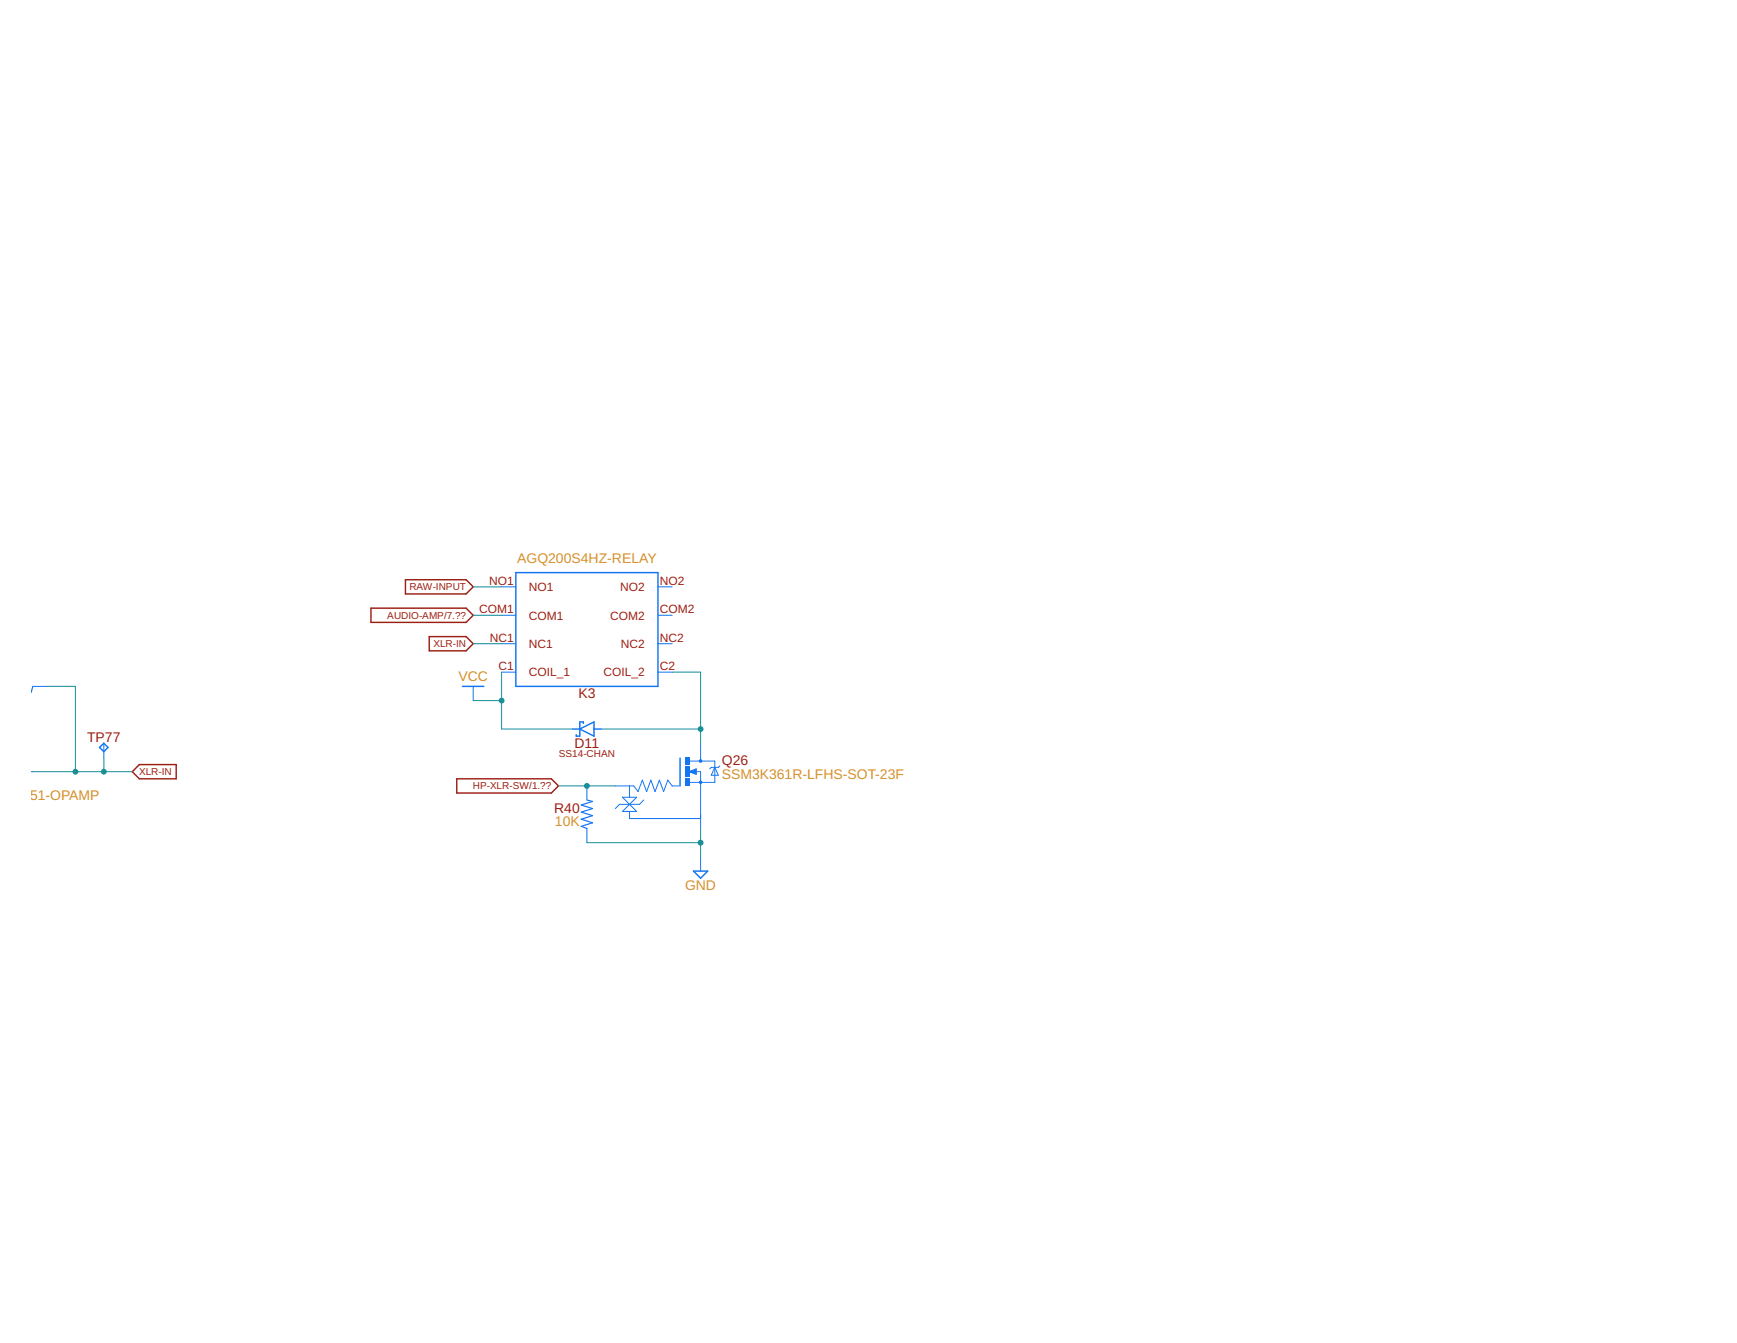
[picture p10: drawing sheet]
<svg xmlns="http://www.w3.org/2000/svg" width="279mm" height="216mm" viewBox="0 0 279 216" stroke-linecap="round" stroke-linejoin="round" font-family="sans-serif">
<path d="M59.7 97.8h15.3l1.1 1.1-1.1 1.2h-15.3zM65.2 93.2h9.8l1.1 1.1-1.1 1.2h-9.8zM69 102.3h6l1.1 1.2-1.1 1.1h-6zM22.4 122.9h5.9v2.3h-5.9l-1.1-1.1zM73.5 125.2h15.2l1.1 1.1-1.1 1.2h-15.2z" fill="none" stroke="#9c1f14" stroke-width=".23"/>
<g fill="none" stroke="#1375f4" stroke-width=".16">
<path d="M80.7 98.9h2.3M80.7 94.3h2.3M105.8 98.9h2.3M105.8 94.3h2.3M5.3 110.3h2.3M16.7 119.5v2.3M80.7 108.1h2.3M80.7 103.5h2.3M105.8 108.1h2.3M105.8 103.5h2.3M4.9 124.1h.4M110.8 124.1l1.2-.5v.9z"/>
<path d="M110.9 122.3h4.1v3.5h-4.2M111.9 124.1h.8v1.7M112.7 121.8v.5M115 123.4l.5 1.2h-1.1zM115.8 123.1l-.3 .3h-1.1l-.2 .2"/>
</g>
<path d="M5.3 110.3l-.3 1-.1-.3" fill="none" stroke="#1375f4" stroke-width=".19"/>
<path d="M83 92.1h22.8v18.2h-22.8zM16 120.2l.7-.7 .7 .7-.7 .6z" fill="none" stroke="#1375f4" stroke-width=".23"/>
<path d="M111.9 123.8l-.8 .3 .8 .2v-.2h-.2" fill="none" stroke="#1375f4" stroke-width=".28"/>
<g fill="#1375f4">
<path d="M112.5 125.6l.2-.1 .2 .1 .1 .2-.1 .2-.2 .1-.2-.1-.1-.2z" fill-rule="evenodd"/>
<path d="M110.2 125.2h.6v1.1h-.6z" fill-rule="evenodd"/>
<path d="M110.2 121.8h.6v1.1h-.6z" fill-rule="evenodd"/>
<path d="M110.2 123.3h.6v1.6h-.6z" fill-rule="evenodd"/>
<circle cx="112.7" cy="122.3" r=".3"/>
</g>
<g fill="#1375f4">
<path d="M112.5 125.6l.2-.1 .2 .1 .1 .2-.1 .2-.2 .1-.2-.1-.1-.2zM112.5 125.6l-.1 .2 .1 .2 .2 .1 .2-.1 .1-.2-.1-.2-.2-.1z"/>
<path d="M112.4 122.3a.3 .3 0 0 1 .6 0 .3 .3 0 0 1-.6 0zM112.4 122.3a.3 .3 0 0 0 .6 0 .3 .3 0 0 0-.6 0z"/>
<path d="M110.2 125.2h.7v1.1h-.7zM110.2 125.2v1.1h.6v-1.1z"/>
<path d="M110.2 121.8h.7v1.1h-.7zM110.2 121.8v1.1h.6v-1.1z"/>
<path d="M110.2 123.3h.7v1.6h-.7zM110.2 123.3v1.6h.6v-1.6z"/>
</g>
<path d="M76.1 110.3v2.3M112.7 119.5v2.3M94.4 126.3v2.3M94.4 133.2v2.3M99 126.3h2.9l.7 1 .7-1.9 .7 1.9 .7-1.9 .7 1.9 .7-1.9 .6 1.9 .7-1.9 .7 .9h1.2M100.1 128.2l2.3 2.3h-2.3l2.3-2.3zM101.3 126.3v1.9M101.3 130.5v1.1h11.4M103.5 128.6l-.6 .7h-3.2l-.7 .7M112.7 125.8v7.4M112.7 137.8v2.2" fill="none" stroke="#1375f4" stroke-width=".16"/>
<path d="M74.4 110.3h3.4M92.1 117.2h1.2M93.3 117.2l2.2-1.1v2.2zM93.8 116.3v-.2h-.5v2.2h-.6v-.2M95.5 117.2h1.2M109.4 121.9v4.4M111.5 140h2.3l-1.1 1.2z" fill="none" stroke="#1375f4" stroke-width=".23"/>
<path d="M94.4 128.6l.9 .2-1.8 .6 1.8 .6-1.8 .6 1.8 .5-1.8 .6 1.8 .6-1.8 .5 .9 .4" fill="none" stroke="#1375f4" stroke-width=".19"/>
<path d="M76.1 112.6h4.6M80.7 108.1v9.1h11.4" fill="none" stroke="#158f93" stroke-width=".16"/>
<circle cx="80.7" cy="112.6" r=".47" fill="#158f93"/>
<path d="M80.2 112.6a.5 .5 0 0 1 1 0 .5 .5 0 0 1-1 0zM80.2 112.6a.5 .5 0 0 0 1 0 .5 .5 0 0 0-1 0z" fill="#158f93"/>
<path d="M7.6 110.3h4.5v13.8M5.3 124.1h16" fill="none" stroke="#158f93" stroke-width=".16"/>
<circle cx="12.1" cy="124.1" r=".47" fill="#158f93"/>
<path d="M11.7 124.1a.47 .47 0 0 1 .9 0 .47 .47 0 0 1-.9 0zM11.7 124.1a.46 .46 0 0 0 .9 0 .46 .46 0 0 0-.9 0z" fill="#158f93"/>
<path d="M16.7 121.8v2.3" fill="none" stroke="#158f93" stroke-width=".16"/>
<circle cx="16.7" cy="124.1" r=".47" fill="#158f93"/>
<path d="M16.2 124.1a.5 .5 0 0 1 1 0 .5 .5 0 0 1-1 0zM16.2 124.1a.5 .5 0 0 0 1 0 .5 .5 0 0 0-1 0z" fill="#158f93"/>
<path d="M76.1 103.5h4.6M94.4 135.5h18.3M112.7 133.2v4.6" fill="none" stroke="#158f93" stroke-width=".16"/>
<circle cx="112.7" cy="135.5" r=".47" fill="#158f93"/>
<path d="M112.2 135.5a.5 .5 0 0 1 1 0 .5 .5 0 0 1-1 0zM112.2 135.5a.5 .5 0 0 0 1 0 .5 .5 0 0 0-1 0z" fill="#158f93"/>
<path d="M76.1 98.9h4.6M96.7 117.2h16M108.1 108.1h4.6v11.4" fill="none" stroke="#158f93" stroke-width=".16"/>
<circle cx="112.7" cy="117.2" r=".47" fill="#158f93"/>
<path d="M112.2 117.2a.5 .5 0 0 1 1 0 .5 .5 0 0 1-1 0zM112.2 117.2a.5 .5 0 0 0 1 0 .5 .5 0 0 0-1 0z" fill="#158f93"/>
<path d="M89.8 126.3h9.2" fill="none" stroke="#158f93" stroke-width=".16"/>
<circle cx="94.4" cy="126.3" r=".47" fill="#158f93"/>
<path d="M93.9 126.3a.5 .5 0 0 1 1 0 .5 .5 0 0 1-1 0zM93.9 126.3a.5 .5 0 0 0 1 0 .5 .5 0 0 0-1 0z" fill="#158f93"/>
<path d="M76.1 94.3h4.6" fill="none" stroke="#158f93" stroke-width=".16"/>
<g font-size="2.2" fill="#d59028">
<text x="83.2" y="90.6">AGQ200S4HZ-RELAY</text>
<text x="73.7" y="109.4">VCC</text>
<text x="116.1" y="125.2">SSM3K361R-LFHS-SOT-23F</text>
<text x="-.2" y="128.6">LV9351-OPAMP</text>
<text x="89.3" y="132.7">10K</text>
<text x="110.2" y="143.1">GND</text>
</g>
<g font-size="2.2" fill="#9c1f14">
<text x="93" y="112.3">K3</text>
<text x="14" y="119.3">TP77</text>
<text x="92.4" y="120.3">D11</text>
<text x="116.1" y="122.9">Q26</text>
<text x="89.1" y="130.7">R40</text>
</g>
<g font-size="1.9" fill="#9c1f14">
<text x="78.7" y="94">NO1</text>
<text x="85.1" y="95">NO1</text>
<text x="99.7" y="95">NO2</text>
<text x="106.2" y="94">NO2</text>
<text x="77.1" y="98.6">COM1</text>
<text x="85.1" y="99.6">COM1</text>
<text x="98.2" y="99.6">COM2</text>
<text x="106.2" y="98.6">COM2</text>
<text x="78.8" y="103.2">NC1</text>
<text x="80.2" y="107.7">C1</text>
<text x="85.1" y="104.2">NC1</text>
<text x="99.9" y="104.2">NC2</text>
<text x="106.2" y="107.7">C2</text>
<text x="106.2" y="103.2">NC2</text>
<text x="85.1" y="108.7">COIL_1</text>
<text x="97.1" y="108.7">COIL_2</text>
</g>
<g font-size="1.6" fill="#9c1f14">
<text x="65.9" y="94.9">RAW-INPUT</text>
<text x="62.3" y="99.5">AUDIO-AMP/7.??</text>
<text x="69.7" y="104.1">XLR-IN</text>
<text x="22.4" y="124.6">XLR-IN</text>
<text x="89.9" y="121.7">SS14-CHAN</text>
<text x="76.1" y="126.9">HP-XLR-SW/1.??</text>
</g>
</svg>
